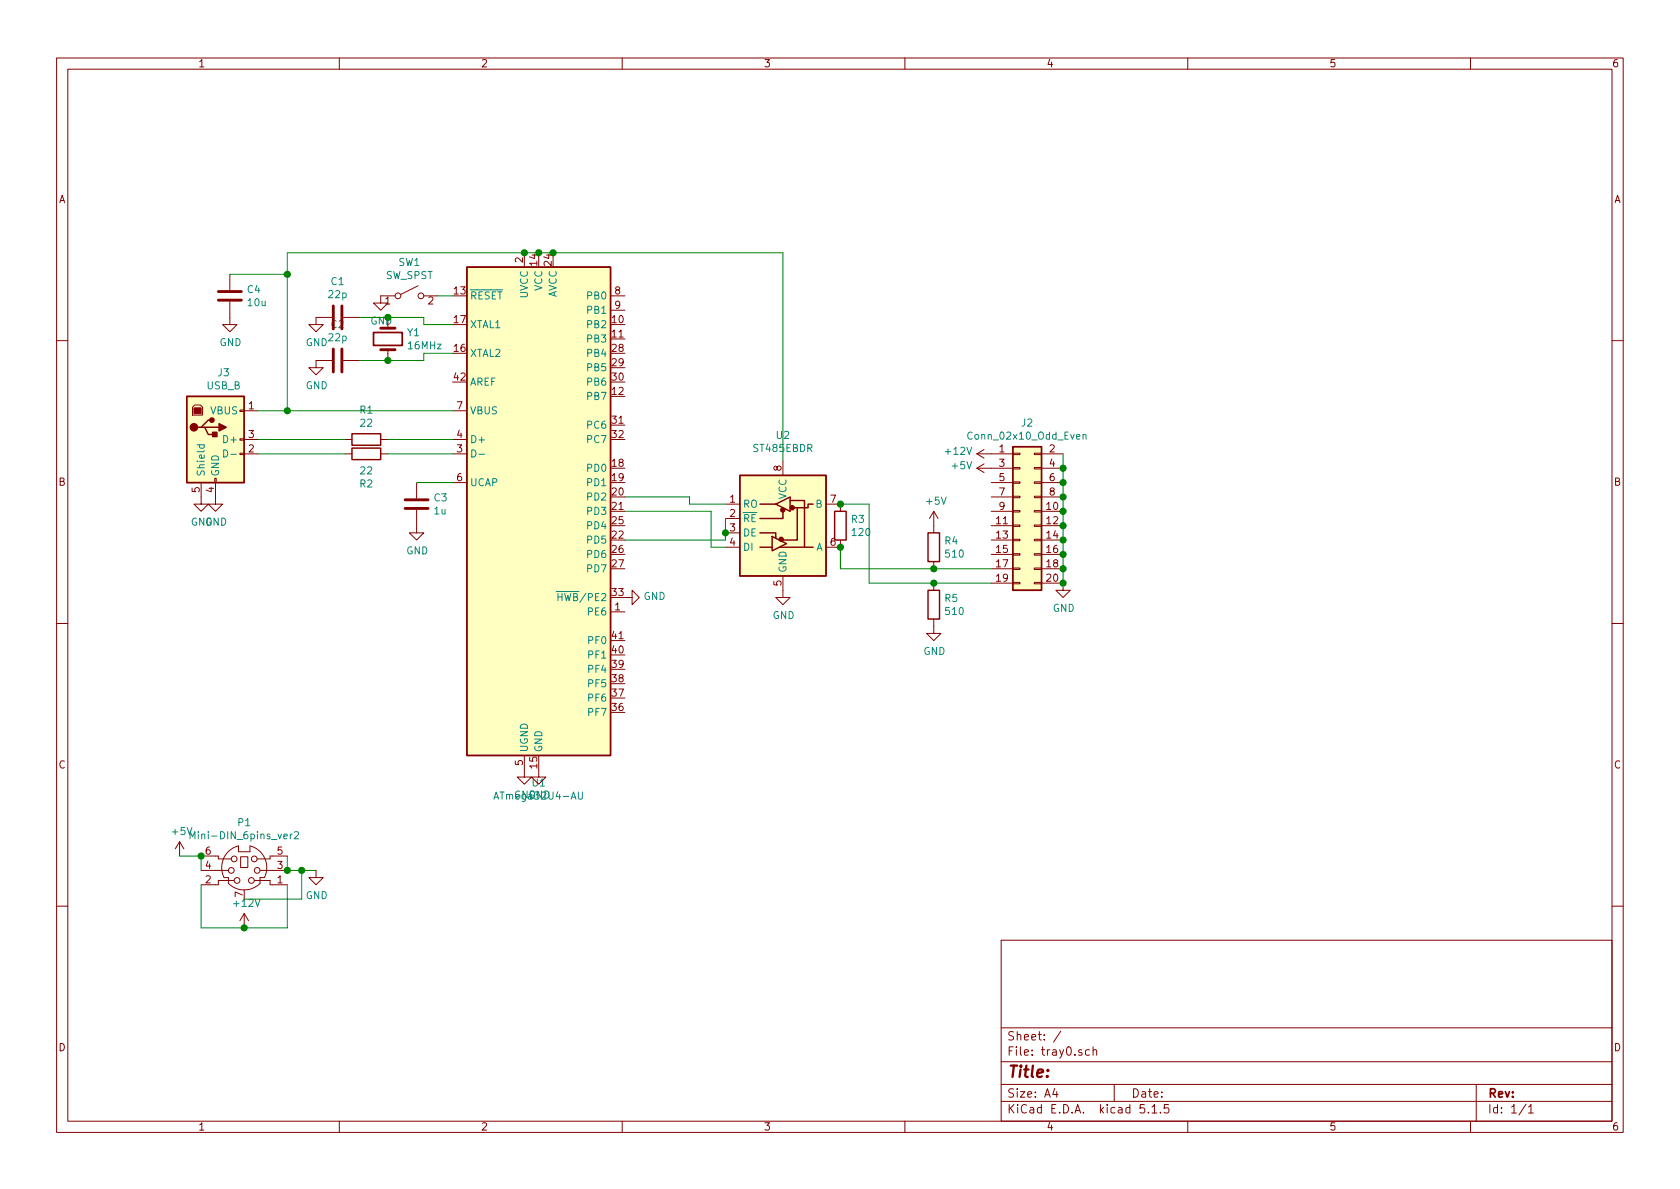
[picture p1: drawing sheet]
EESchema Schematic File Version 4
LIBS:tray0-cache
EELAYER 30 0
EELAYER END
$Descr A4 11693 8268
encoding utf-8
Sheet 1 1
Title ""
Date ""
Rev ""
Comp ""
Comment1 ""
Comment2 ""
Comment3 ""
Comment4 ""
$EndDescr
$Comp
L Connector_Generic:Conn_02x10_Odd_Even J2
U 1 1
P 7100 3550
F 0 "J2" H 7150 4167 50  0000 C CNN
F 1 "Conn_02x10_Odd_Even" H 7150 4076 50  0000 C CNN
F 2 "Connector_IDC:IDC-Header_2x10_P2.54mm_Horizontal" H 7100 3550 50  0001 C CNN
F 3 "~" H 7100 3550 50  0001 C CNN
	1    7100 3550
	1    0    0    -1  
$EndComp
$Comp
L power:+12V #PWR02
U 1 1
P 1700 6450
F 0 "#PWR02" H 1700 6300 50  0001 C CNN
F 1 "+12V" H 1715 6623 50  0000 C CNN
F 2 "" H 1700 6450 50  0001 C CNN
F 3 "" H 1700 6450 50  0001 C CNN
	1    1700 6450
	1    0    0    -1  
$EndComp
$Comp
L power:GND #PWR03
U 1 1
P 2200 6050
F 0 "#PWR03" H 2200 5800 50  0001 C CNN
F 1 "GND" H 2205 5877 50  0000 C CNN
F 2 "" H 2200 6050 50  0001 C CNN
F 3 "" H 2200 6050 50  0001 C CNN
	1    2200 6050
	1    0    0    -1  
$EndComp
$Comp
L power:+5V #PWR01
U 1 1
P 1250 5950
F 0 "#PWR01" H 1250 5800 50  0001 C CNN
F 1 "+5V" H 1265 6123 50  0000 C CNN
F 2 "" H 1250 5950 50  0001 C CNN
F 3 "" H 1250 5950 50  0001 C CNN
	1    1250 5950
	1    0    0    -1  
$EndComp
Wire Wire Line
	1400 5950 1250 5950
Wire Wire Line
	1400 6050 1400 5950
Wire Wire Line
	1400 6150 1400 6450
Wire Wire Line
	1400 6450 1700 6450
Wire Wire Line
	1700 6450 2000 6450
Wire Wire Line
	2000 6450 2000 6150
Connection ~ 1700 6450
Wire Wire Line
	2000 6050 2100 6050
Wire Wire Line
	2000 5950 2000 6050
$Comp
L MCU_Microchip_ATmega:ATmega32U4-AU U1
U 1 1
P 3750 3550
F 0 "U1" H 3750 1661 50  0000 C CNN
F 1 "ATmega32U4-AU" H 3750 1570 50  0000 C CNN
F 2 "Package_QFP:TQFP-44_10x10mm_P0.8mm" H 3750 3550 50  0001 C CIN
F 3 "http://ww1.microchip.com/downloads/en/DeviceDoc/Atmel-7766-8-bit-AVR-ATmega16U4-32U4_Datasheet.pdf" H 3750 3550 50  0001 C CNN
	1    3750 3550
	1    0    0    -1  
$EndComp
$Comp
L Connector:USB_B J3
U 1 1
P 1500 3050
F 0 "J3" H 1557 3517 50  0000 C CNN
F 1 "USB_B" H 1557 3426 50  0000 C CNN
F 2 "Connector_USB:USB_B_OST_USB-B1HSxx_Horizontal" H 1650 3000 50  0001 C CNN
F 3 " ~" H 1650 3000 50  0001 C CNN
	1    1500 3050
	1    0    0    -1  
$EndComp
$Comp
L Device:Crystal Y1
U 1 1
P 2700 2350
F 0 "Y1" V 2654 2481 50  0000 L CNN
F 1 "16MHz" V 2745 2481 50  0000 L CNN
F 2 "Crystal:Crystal_SMD_HC49-SD" H 2700 2350 50  0001 C CNN
F 3 "~" H 2700 2350 50  0001 C CNN
	1    2700 2350
	0    1    1    0   
$EndComp
$Comp
L power:GND #PWR07
U 1 1
P 3750 5350
F 0 "#PWR07" H 3750 5100 50  0001 C CNN
F 1 "GND" H 3755 5177 50  0000 C CNN
F 2 "" H 3750 5350 50  0001 C CNN
F 3 "" H 3750 5350 50  0001 C CNN
	1    3750 5350
	1    0    0    -1  
$EndComp
$Comp
L power:GND #PWR06
U 1 1
P 3650 5350
F 0 "#PWR06" H 3650 5100 50  0001 C CNN
F 1 "GND" H 3655 5177 50  0000 C CNN
F 2 "" H 3650 5350 50  0001 C CNN
F 3 "" H 3650 5350 50  0001 C CNN
	1    3650 5350
	1    0    0    -1  
$EndComp
$Comp
L power:GND #PWR04
U 1 1
P 1400 3450
F 0 "#PWR04" H 1400 3200 50  0001 C CNN
F 1 "GND" H 1405 3277 50  0000 C CNN
F 2 "" H 1400 3450 50  0001 C CNN
F 3 "" H 1400 3450 50  0001 C CNN
	1    1400 3450
	1    0    0    -1  
$EndComp
$Comp
L power:GND #PWR05
U 1 1
P 1500 3450
F 0 "#PWR05" H 1500 3200 50  0001 C CNN
F 1 "GND" H 1505 3277 50  0000 C CNN
F 2 "" H 1500 3450 50  0001 C CNN
F 3 "" H 1500 3450 50  0001 C CNN
	1    1500 3450
	1    0    0    -1  
$EndComp
$Comp
L Device:R R1
U 1 1
P 2550 3050
F 0 "R1" V 2343 3050 50  0000 C CNN
F 1 "22" V 2434 3050 50  0000 C CNN
F 2 "Resistor_SMD:R_0805_2012Metric" V 2480 3050 50  0001 C CNN
F 3 "~" H 2550 3050 50  0001 C CNN
	1    2550 3050
	0    1    1    0   
$EndComp
$Comp
L Device:R R2
U 1 1
P 2550 3150
F 0 "R2" V 2757 3150 50  0000 C CNN
F 1 "22" V 2666 3150 50  0000 C CNN
F 2 "Resistor_SMD:R_0805_2012Metric" V 2480 3150 50  0001 C CNN
F 3 "~" H 2550 3150 50  0001 C CNN
	1    2550 3150
	0    1    1    0   
$EndComp
$Comp
L Device:C C1
U 1 1
P 2350 2200
F 0 "C1" V 2098 2200 50  0000 C CNN
F 1 "22p" V 2189 2200 50  0000 C CNN
F 2 "Capacitor_SMD:C_0805_2012Metric" H 2388 2050 50  0001 C CNN
F 3 "~" H 2350 2200 50  0001 C CNN
	1    2350 2200
	0    1    1    0   
$EndComp
$Comp
L Device:C C2
U 1 1
P 2350 2500
F 0 "C2" V 2098 2500 50  0000 C CNN
F 1 "22p" V 2189 2500 50  0000 C CNN
F 2 "Capacitor_SMD:C_0805_2012Metric" H 2388 2350 50  0001 C CNN
F 3 "~" H 2350 2500 50  0001 C CNN
	1    2350 2500
	0    1    1    0   
$EndComp
$Comp
L Device:C C3
U 1 1
P 2900 3500
F 0 "C3" H 3015 3546 50  0000 L CNN
F 1 "1u" H 3015 3455 50  0000 L CNN
F 2 "Capacitor_SMD:C_0805_2012Metric" H 2938 3350 50  0001 C CNN
F 3 "~" H 2900 3500 50  0001 C CNN
	1    2900 3500
	1    0    0    -1  
$EndComp
$Comp
L power:GND #PWR011
U 1 1
P 2900 3650
F 0 "#PWR011" H 2900 3400 50  0001 C CNN
F 1 "GND" H 2905 3477 50  0000 C CNN
F 2 "" H 2900 3650 50  0001 C CNN
F 3 "" H 2900 3650 50  0001 C CNN
	1    2900 3650
	1    0    0    -1  
$EndComp
Wire Wire Line
	3150 3350 2900 3350
Wire Wire Line
	3150 3150 2700 3150
Wire Wire Line
	3150 3050 2700 3050
Wire Wire Line
	2400 3050 1800 3050
Wire Wire Line
	1800 3150 2400 3150
Wire Wire Line
	3150 2850 2000 2850
Wire Wire Line
	3150 2450 2950 2450
Wire Wire Line
	2950 2450 2950 2500
Wire Wire Line
	2950 2500 2700 2500
Connection ~ 2700 2500
Wire Wire Line
	2700 2500 2500 2500
Wire Wire Line
	3150 2250 2950 2250
Wire Wire Line
	2950 2250 2950 2200
Wire Wire Line
	2950 2200 2700 2200
Connection ~ 2700 2200
Wire Wire Line
	2700 2200 2500 2200
$Comp
L power:GND #PWR08
U 1 1
P 2200 2200
F 0 "#PWR08" H 2200 1950 50  0001 C CNN
F 1 "GND" H 2205 2027 50  0000 C CNN
F 2 "" H 2200 2200 50  0001 C CNN
F 3 "" H 2200 2200 50  0001 C CNN
	1    2200 2200
	1    0    0    -1  
$EndComp
$Comp
L power:GND #PWR09
U 1 1
P 2200 2500
F 0 "#PWR09" H 2200 2250 50  0001 C CNN
F 1 "GND" H 2205 2327 50  0000 C CNN
F 2 "" H 2200 2500 50  0001 C CNN
F 3 "" H 2200 2500 50  0001 C CNN
	1    2200 2500
	1    0    0    -1  
$EndComp
Wire Wire Line
	3850 1750 3750 1750
Wire Wire Line
	2000 1750 2000 1900
Connection ~ 3650 1750
Wire Wire Line
	3650 1750 2000 1750
Connection ~ 3750 1750
Wire Wire Line
	3750 1750 3650 1750
Connection ~ 2000 2850
Wire Wire Line
	2000 2850 1800 2850
$Comp
L Interface_UART:ST485EBDR U2
U 1 1
P 5450 3600
F 0 "U2" H 5450 4181 50  0000 C CNN
F 1 "ST485EBDR" H 5450 4090 50  0000 C CNN
F 2 "Package_SO:SOIC-8_3.9x4.9mm_P1.27mm" H 5450 2700 50  0001 C CNN
F 3 "http://www.st.com/resource/en/datasheet/st485eb.pdf" H 5450 3650 50  0001 C CNN
	1    5450 3600
	1    0    0    -1  
$EndComp
$Comp
L power:GND #PWR013
U 1 1
P 5450 4100
F 0 "#PWR013" H 5450 3850 50  0001 C CNN
F 1 "GND" H 5455 3927 50  0000 C CNN
F 2 "" H 5450 4100 50  0001 C CNN
F 3 "" H 5450 4100 50  0001 C CNN
	1    5450 4100
	1    0    0    -1  
$EndComp
$Comp
L power:GND #PWR012
U 1 1
P 4350 4150
F 0 "#PWR012" H 4350 3900 50  0001 C CNN
F 1 "GND" V 4355 4022 50  0000 R CNN
F 2 "" H 4350 4150 50  0001 C CNN
F 3 "" H 4350 4150 50  0001 C CNN
	1    4350 4150
	0    -1   -1   0   
$EndComp
$Comp
L Switch:SW_SPST SW1
U 1 1
P 2850 2050
F 0 "SW1" H 2850 2285 50  0000 C CNN
F 1 "SW_SPST" H 2850 2194 50  0000 C CNN
F 2 "Button_Switch_THT:SW_Tactile_SKHH_Angled" H 2850 2050 50  0001 C CNN
F 3 "~" H 2850 2050 50  0001 C CNN
	1    2850 2050
	1    0    0    -1  
$EndComp
$Comp
L power:GND #PWR010
U 1 1
P 2650 2050
F 0 "#PWR010" H 2650 1800 50  0001 C CNN
F 1 "GND" H 2655 1877 50  0000 C CNN
F 2 "" H 2650 2050 50  0001 C CNN
F 3 "" H 2650 2050 50  0001 C CNN
	1    2650 2050
	1    0    0    -1  
$EndComp
Wire Wire Line
	3150 2050 3050 2050
$Comp
L Device:C C4
U 1 1
P 1600 2050
F 0 "C4" H 1715 2096 50  0000 L CNN
F 1 "10u" H 1715 2005 50  0000 L CNN
F 2 "Capacitor_SMD:C_0805_2012Metric" H 1638 1900 50  0001 C CNN
F 3 "~" H 1600 2050 50  0001 C CNN
	1    1600 2050
	1    0    0    -1  
$EndComp
$Comp
L power:GND #PWR014
U 1 1
P 1600 2200
F 0 "#PWR014" H 1600 1950 50  0001 C CNN
F 1 "GND" H 1605 2027 50  0000 C CNN
F 2 "" H 1600 2200 50  0001 C CNN
F 3 "" H 1600 2200 50  0001 C CNN
	1    1600 2200
	1    0    0    -1  
$EndComp
Wire Wire Line
	1600 1900 2000 1900
Connection ~ 2000 1900
Wire Wire Line
	2000 1900 2000 2850
$Comp
L custom_symbols:Mini-DIN_6pins_ver2 P1
U 1 1
P 1700 6050
F 0 "P1" H 1700 6385 50  0000 C CNN
F 1 "Mini-DIN_6pins_ver2" H 1700 6294 50  0000 C CNN
F 2 "Custom_Footprints:Connector_Mini-DIN_Female_6Pin_2rows" H 1700 6070 50  0001 C CNN
F 3 "" H 1700 6070 50  0000 C CNN
	1    1700 6050
	1    0    0    -1  
$EndComp
Connection ~ 2000 6050
Connection ~ 1400 5950
Wire Wire Line
	1700 6250 2100 6250
Wire Wire Line
	2100 6250 2100 6050
Connection ~ 2100 6050
Wire Wire Line
	2100 6050 2200 6050
Wire Wire Line
	4350 3450 4800 3450
Wire Wire Line
	4800 3450 4800 3500
Wire Wire Line
	4800 3500 5050 3500
Wire Wire Line
	4350 3550 4950 3550
Wire Wire Line
	4950 3550 4950 3800
Wire Wire Line
	4950 3800 5050 3800
Wire Wire Line
	5050 3600 5050 3700
Wire Wire Line
	4350 3750 5050 3750
Wire Wire Line
	5050 3750 5050 3700
Connection ~ 5050 3700
Wire Wire Line
	5450 3200 5450 1750
Wire Wire Line
	5450 1750 3850 1750
Connection ~ 3850 1750
Wire Wire Line
	7400 3150 7400 3250
Connection ~ 7400 3250
Wire Wire Line
	7400 3250 7400 3350
Connection ~ 7400 3350
Wire Wire Line
	7400 3350 7400 3450
Connection ~ 7400 3450
Wire Wire Line
	7400 3450 7400 3550
Connection ~ 7400 3550
Wire Wire Line
	7400 3550 7400 3650
Connection ~ 7400 3650
Wire Wire Line
	7400 3650 7400 3750
Connection ~ 7400 3750
Wire Wire Line
	7400 3750 7400 3850
Connection ~ 7400 3850
Wire Wire Line
	7400 3850 7400 3950
Connection ~ 7400 3950
Wire Wire Line
	7400 3950 7400 4050
$Comp
L power:GND #PWR017
U 1 1
P 7400 4050
F 0 "#PWR017" H 7400 3800 50  0001 C CNN
F 1 "GND" H 7405 3877 50  0000 C CNN
F 2 "" H 7400 4050 50  0001 C CNN
F 3 "" H 7400 4050 50  0001 C CNN
	1    7400 4050
	1    0    0    -1  
$EndComp
Connection ~ 7400 4050
$Comp
L power:+12V #PWR015
U 1 1
P 6900 3150
F 0 "#PWR015" H 6900 3000 50  0001 C CNN
F 1 "+12V" V 6915 3278 50  0000 L CNN
F 2 "" H 6900 3150 50  0001 C CNN
F 3 "" H 6900 3150 50  0001 C CNN
	1    6900 3150
	0    -1   -1   0   
$EndComp
$Comp
L power:+5V #PWR016
U 1 1
P 6900 3250
F 0 "#PWR016" H 6900 3100 50  0001 C CNN
F 1 "+5V" V 6915 3378 50  0000 L CNN
F 2 "" H 6900 3250 50  0001 C CNN
F 3 "" H 6900 3250 50  0001 C CNN
	1    6900 3250
	0    -1   -1   0   
$EndComp
Wire Wire Line
	6900 4050 6500 4050
Wire Wire Line
	6050 4050 6050 3500
Wire Wire Line
	6900 3950 6500 3950
Wire Wire Line
	5850 3950 5850 3800
$Comp
L Device:R R4
U 1 1
P 6500 3800
F 0 "R4" H 6570 3846 50  0000 L CNN
F 1 "510" H 6570 3755 50  0000 L CNN
F 2 "Resistor_SMD:R_0805_2012Metric" V 6430 3800 50  0001 C CNN
F 3 "~" H 6500 3800 50  0001 C CNN
	1    6500 3800
	1    0    0    -1  
$EndComp
Connection ~ 6500 3950
Wire Wire Line
	6500 3950 5850 3950
$Comp
L Device:R R5
U 1 1
P 6500 4200
F 0 "R5" H 6570 4246 50  0000 L CNN
F 1 "510" H 6570 4155 50  0000 L CNN
F 2 "Resistor_SMD:R_0805_2012Metric" V 6430 4200 50  0001 C CNN
F 3 "~" H 6500 4200 50  0001 C CNN
	1    6500 4200
	1    0    0    -1  
$EndComp
Connection ~ 6500 4050
Wire Wire Line
	6500 4050 6050 4050
$Comp
L Device:R R3
U 1 1
P 5850 3650
F 0 "R3" H 5920 3696 50  0000 L CNN
F 1 "120" H 5920 3605 50  0000 L CNN
F 2 "Resistor_SMD:R_0805_2012Metric" V 5780 3650 50  0001 C CNN
F 3 "~" H 5850 3650 50  0001 C CNN
	1    5850 3650
	1    0    0    -1  
$EndComp
Connection ~ 5850 3500
Connection ~ 5850 3800
Wire Wire Line
	5850 3500 6050 3500
$Comp
L power:+5V #PWR018
U 1 1
P 6500 3650
F 0 "#PWR018" H 6500 3500 50  0001 C CNN
F 1 "+5V" H 6515 3823 50  0000 C CNN
F 2 "" H 6500 3650 50  0001 C CNN
F 3 "" H 6500 3650 50  0001 C CNN
	1    6500 3650
	1    0    0    -1  
$EndComp
$Comp
L power:GND #PWR019
U 1 1
P 6500 4350
F 0 "#PWR019" H 6500 4100 50  0001 C CNN
F 1 "GND" H 6505 4177 50  0000 C CNN
F 2 "" H 6500 4350 50  0001 C CNN
F 3 "" H 6500 4350 50  0001 C CNN
	1    6500 4350
	1    0    0    -1  
$EndComp
$EndSCHEMATC
